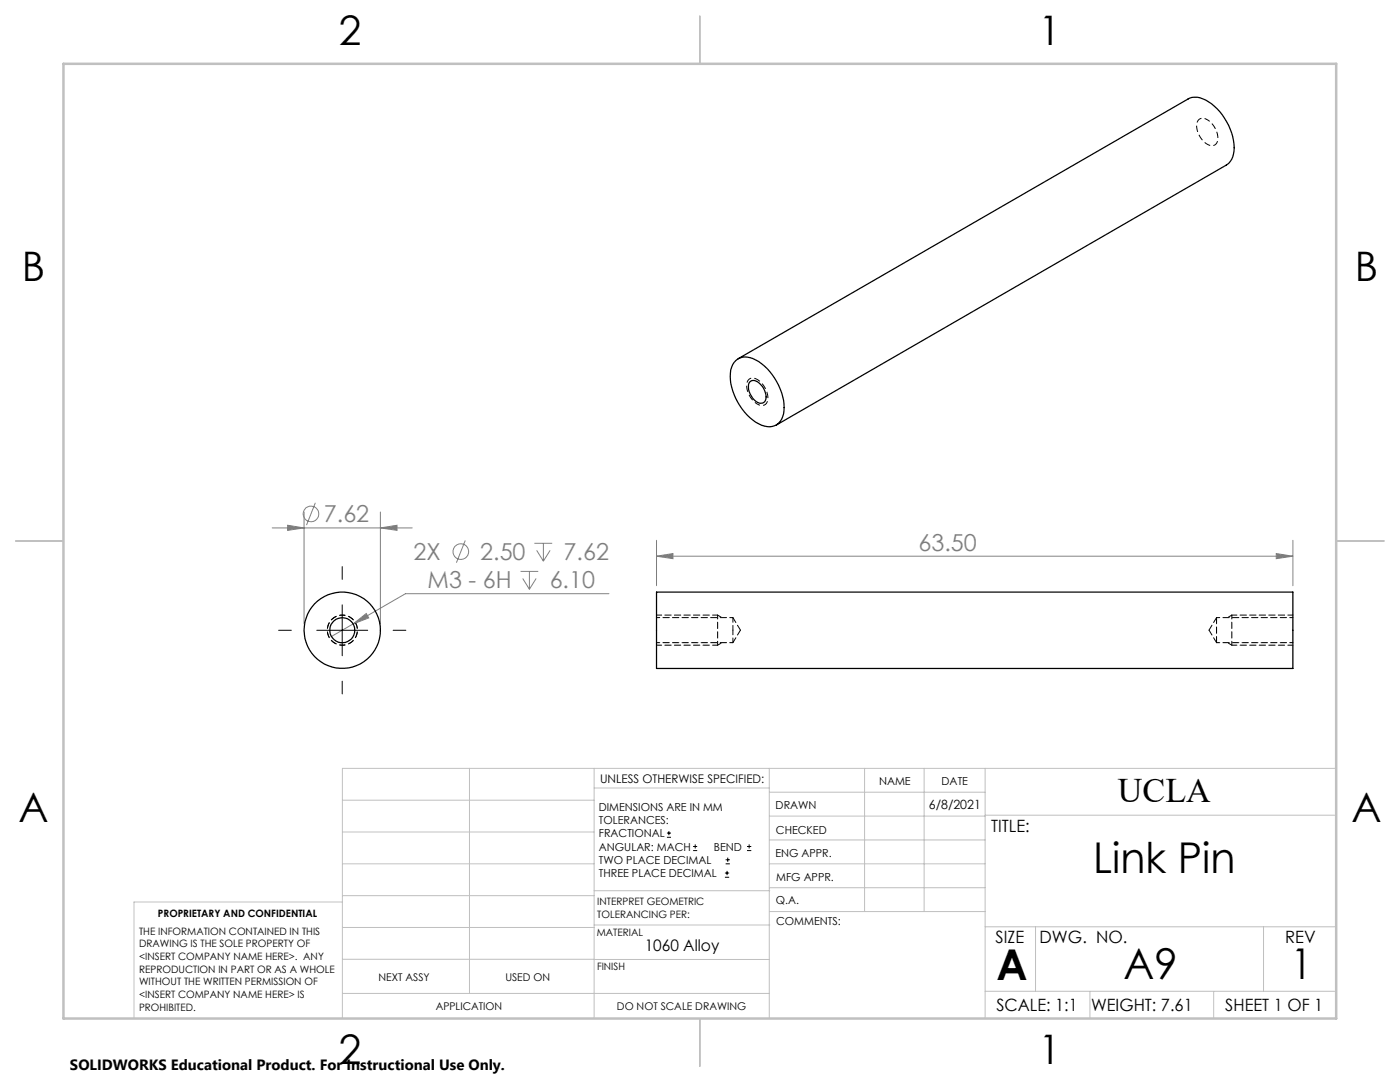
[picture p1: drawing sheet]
<svg xmlns="http://www.w3.org/2000/svg" width="279mm" height="216mm" viewBox="0 0 279 216" stroke-linecap="round" stroke-linejoin="round" font-family="sans-serif">
<g fill="none" stroke="#808080" stroke-width=".2">
<path d="M54.3 105.3h28M57.4 104.8l3.3 .5-3.3 .5zM60.7 102.2v22.3M62.9 100.3l-1.7 4.5M75.9 105.3l3.3-.5v1zM75.9 102.2v22.3M92.9 107.8l-1.8 4.5M103.9 114h3.5M104.3 115.4l1.4 2.2M105.7 114v3.6M106.6 108.4h3.6M107 115.4l-1.3 2.2"/>
<path d="M107.1 109.8l1.3 2.2M108.4 108.4v3.6M109.8 109.8l-1.4 2.2M121.5 118.5h-40.6l-10.4 6M131 111l3.3-.5v1zM131 107.8v9.1M131 111h127M254.7 110.5l3.3 .5-3.3 .5zM258 107.8v9.1M70.5 124.5l2.6-2.1 .5 .9zM70.5 124.5l-4.4 2.5"/>
<circle cx="62.1" cy="102.6" r="1.55"/>
<circle cx="92" cy="110.1" r="1.56"/>
</g>
<g fill="none" stroke="#000" stroke-width=".2">
<path d="M68.3 113.1v2.5M55.6 125.8h2.5M63.2 125.8h10.2M68.3 120.7v10.1M68.3 135.9v2.6M78.5 125.8h2.5M133.1 167.1h.8M133.1 166.2h.8M133.5 165.8v.9M138.3 169.7h.8M138.3 168.9h.8M138.7 168.5v.8"/>
<path d="M144.7 175h.8M144.7 174.2h.8M144.8 172.4h.9M144.8 171.6h.9M145.1 173.8v.8M145.2 171.1v.9M149.1 169.7h.8M149.1 168.9h.8M149.5 168.5v.8"/>
</g>
<path d="M240.9 23.9a1.33 1.33 0 0 0-1.6-.1 1.33 1.33 0 0 0-.5 1.5 4.1 4.1 0 0 0 3.1 3.8 1.53 1.53 0 0 0 1.1-2.2 4.8 4.8 0 0 0-2.1-3M151.1 80.6a4.2 4.2 0 0 1-1.9-4.5 1.4 1.4 0 0 1 2.3-.1 4.1 4.1 0 0 1 1.5 4.4 1.28 1.28 0 0 1-1.9 .2M68.3 128.7a3 3 0 0 1-2.6-4.4 3 3 0 0 1 5.1-.2 3 3 0 0 1-2.2 4.6h-.3M68.3 122.7a3 3 0 0 0-2.6 4.5 3 3 0 0 0 5.1 .2 3 3 0 0 0-2.2-4.7h-.3" fill="none" stroke="#000" stroke-width=".2" stroke-dasharray="1.3 .6" stroke-dashoffset=".7" stroke-linecap="butt"/>
<g fill="none" stroke="#c0c0c0" stroke-width=".2">
<path d="M68.3 159.7h50.3M93.7 153.3v44.9M118.6 153.3v49.9M118.6 157.2h34.9M153.5 153.3v49.9M153.5 158.1h43.1M172.5 153.3v28.6M184.4 153.3v28.6M196.6 153.3v49.9M266.7 153.3h-198.4v49.9M68.3 178.7h50.3M68.3 172.4h50.3"/>
<path d="M68.3 166h50.3M68.3 180h-41.6v23.2M118.6 177.7h35M153.5 167.6h43.1M153.5 162.8h43.1M153.5 172.4h43.1M153.5 177.1h43.1M196.6 162.7h70.1M68.3 198.2h85.2M68.3 191.4l85.2 .1M68.3 185.1h50.3M118.6 184.6h35"/>
<path d="M153.6 181.9h43M196.6 197.8h70.1M196.6 184.9h70.1M206.7 184.9v12.9M217.5 197.8v5.4M242.2 197.8v5.4M252.2 184.9v12.9"/>
</g>
<path d="M139.7 3.2v9.5M3.1 107.9h9.6M266.7 107.9h9.5M139.7 203.2v9.6" fill="none" stroke="#c0c0c0" stroke-width=".25"/>
<path d="M12.7 12.7h254v190.5h-254z" fill="none" stroke="#c0c0c0" stroke-width=".5"/>
<path d="M131 122.7h12.2M131 128.7h12.2M258 128.7h-12.2M258 122.7h-12.2" fill="none" stroke="#000" stroke-width=".2" stroke-dasharray="1.3 .6" stroke-dashoffset=".3"/>
<path d="M143.2 128.7l.9-.5M143.2 122.7l.9 .5M143.2 128.7v-6M245.8 122.7l-.8 .5M245.8 128.7l-.8-.5M245.8 122.7v6" fill="none" stroke="#000" stroke-width=".2" stroke-dasharray="1.3 .6" stroke-dashoffset=".5"/>
<g fill="#808080">
<path d="M254.7 110.5l3.3 .5-3.3 .5zM131 111l3.3-.5v1z"/>
<path d="M57.4 104.8l3.3 .5-3.3 .5zM75.9 105.3l3.3-.5v1zM70.5 124.5l3.1-1.2-.5-.9z"/>
</g>
<g fill="none" stroke="#000" stroke-width=".25">
<path d="M146.8 72a3.2 3.2 0 0 1 4-.2 11.6 11.6 0 0 1 5.7 10.2 3.1 3.1 0 0 1-1.7 2.9 3.1 3.1 0 0 1-3.4-.3 11.6 11.6 0 0 1-5.6-10.2 3.9 3.9 0 0 1 1-2.4zM147.3 71.6l89.8-51.8a3.8 3.8 0 0 1 4.1 .5 11.2 11.2 0 0 1 5 10.4 3.2 3.2 0 0 1-1.5 2.2l-89.8 51.9M149.7 76.1a1.5 1.5 0 0 1 2.1 .7 3.1 3.1 0 0 1 .8 3.4 1.39 1.39 0 0 1-2.1-.4 3.4 3.4 0 0 1-1-3.5zM131 118.1h127v15.3h-127z"/>
<circle cx="68.3" cy="125.7" r="2.5"/>
<circle cx="68.3" cy="125.7" r="7.6"/>
</g>
<path d="M242.8 123.2v5" fill="none" stroke="#000" stroke-width=".2" stroke-dasharray="1.3 .6"/>
<path d="M146.3 125.7v-2.5M146.3 128.2v-2.5" fill="none" stroke="#000" stroke-width=".2" stroke-dasharray="1.3 .6" stroke-dashoffset=".3"/>
<path d="M131 128.2h15.3M146.3 123.2h-15.3M242.8 128.2h15.2M258 123.2h-15.2" fill="none" stroke="#000" stroke-width=".2" stroke-dasharray="1.3 .6" stroke-dashoffset=".6"/>
<path d="M146.3 128.2l1.5-2.5M147.8 125.7l-1.5-2.5M241.3 125.7l1.5 2.5M242.8 123.2l-1.5 2.5" fill="none" stroke="#000" stroke-width=".2" stroke-dasharray="1.3 .6" stroke-dashoffset=".1"/>
<g font-size="8.5">
<text x="218.2" y="174.2">Link Pin</text>
<text x="198.9" y="195.5">A</text>
<text x="224.2" y="195.4">A9</text>
<text x="257.6" y="195.4">1</text>
</g>
<g font-size="8.1">
<text x="67.6" y="8.9">2</text>
<text x="207.3" y="8.9">1</text>
<text x="4.4" y="56.2">B</text>
<text x="270.4" y="56.2">B</text>
<text x="3.7" y="164.1">A</text>
<text x="269.7" y="164.1">A</text>
<text x="67.6" y="212.4">2</text>
<text x="207.3" y="212.4">1</text>
</g>
<text font-size="6.9" x="223.1" y="160.1">UCLA</text>
<g font-size="4.7" fill="#808080">
<text x="64.6" y="104.2">7.62</text>
<text x="82.6" y="111.8">2X</text>
<text x="95.8" y="111.8">2.50</text>
<text x="112.5" y="111.8">7.62</text>
<text x="183.3" y="109.9">63.50</text>
<text x="85.3" y="117.4">M3 - 6H</text>
<text x="109.7" y="117.4">6.10</text>
</g>
<g font-size="3.4">
<text x="197.8" y="166">TITLE:</text>
<text x="198.7" y="188.1">SIZE</text>
<text x="207.5" y="188.1">DWG. NO.</text>
<text x="256.5" y="188.2">REV</text>
<text x="198.8" y="201.7">SCALE: 1:1</text>
<text x="217.7" y="201.8">WEIGHT: 7.61</text>
<text x="244.5" y="201.7">SHEET 1 OF 1</text>
</g>
<text font-size="3.2" x="128.7" y="189.8">1060 Alloy</text>
<text font-size="3" x="14" y="213.5">SOLIDWORKS Educational Product. For Instructional Use Only.</text>
<text font-size="2.5" x="185.4" y="161.4">6/8/2021</text>
<text font-size="2.4" x="119.8" y="156.2">UNLESS OTHERWISE SPECIFIED:</text>
<g font-size="2.2">
<text x="119.5" y="161.8">DIMENSIONS ARE IN MM</text>
<text x="154.8" y="161.4">DRAWN</text>
<text x="175.4" y="156.6">NAME</text>
<text x="187.9" y="156.7">DATE</text>
<text x="119.5" y="164.4">TOLERANCES:</text>
<text x="119.5" y="167.1">FRACTIONAL</text>
<text x="154.9" y="166.3">CHECKED</text>
<text x="119.5" y="169.7">ANGULAR: MACH</text>
<text x="119.5" y="172.4">TWO PLACE DECIMAL</text>
<text x="142.5" y="169.7">BEND</text>
<text x="154.8" y="171">ENG APPR.</text>
<text x="119.5" y="175">THREE PLACE DECIMAL</text>
<text x="154.9" y="175.7">MFG APPR.</text>
<text x="154.9" y="180.4">Q.A.</text>
<text x="154.9" y="184.6">COMMENTS:</text>
</g>
<g font-size="2.1">
<text x="75.5" y="195.7">NEXT ASSY</text>
<text x="100.9" y="195.7">USED ON</text>
<text x="86.9" y="201.5">APPLICATION</text>
<text x="123.1" y="201.6">DO NOT SCALE DRAWING</text>
</g>
<g font-size="2">
<text x="31.5" y="182.9">PROPRIETARY AND CONFIDENTIAL</text>
<text x="119.2" y="180.6">INTERPRET GEOMETRIC</text>
<text x="119.2" y="183.1">TOLERANCING PER:</text>
<text x="27.8" y="186.5">THE INFORMATION CONTAINED IN THIS</text>
<text x="27.8" y="189">DRAWING IS THE SOLE PROPERTY OF</text>
<text x="27.8" y="191.6">&lt;INSERT COMPANY NAME HERE&gt;. ANY</text>
<text x="119.1" y="186.7">MATERIAL</text>
<text x="27.8" y="194.1">REPRODUCTION IN PART OR AS A WHOLE</text>
<text x="27.8" y="196.6">WITHOUT THE WRITTEN PERMISSION OF</text>
<text x="119.1" y="193.5">FINISH</text>
<text x="27.8" y="199.1">&lt;INSERT COMPANY NAME HERE&gt; IS</text>
<text x="27.8" y="201.7">PROHIBITED.</text>
</g>
</svg>
